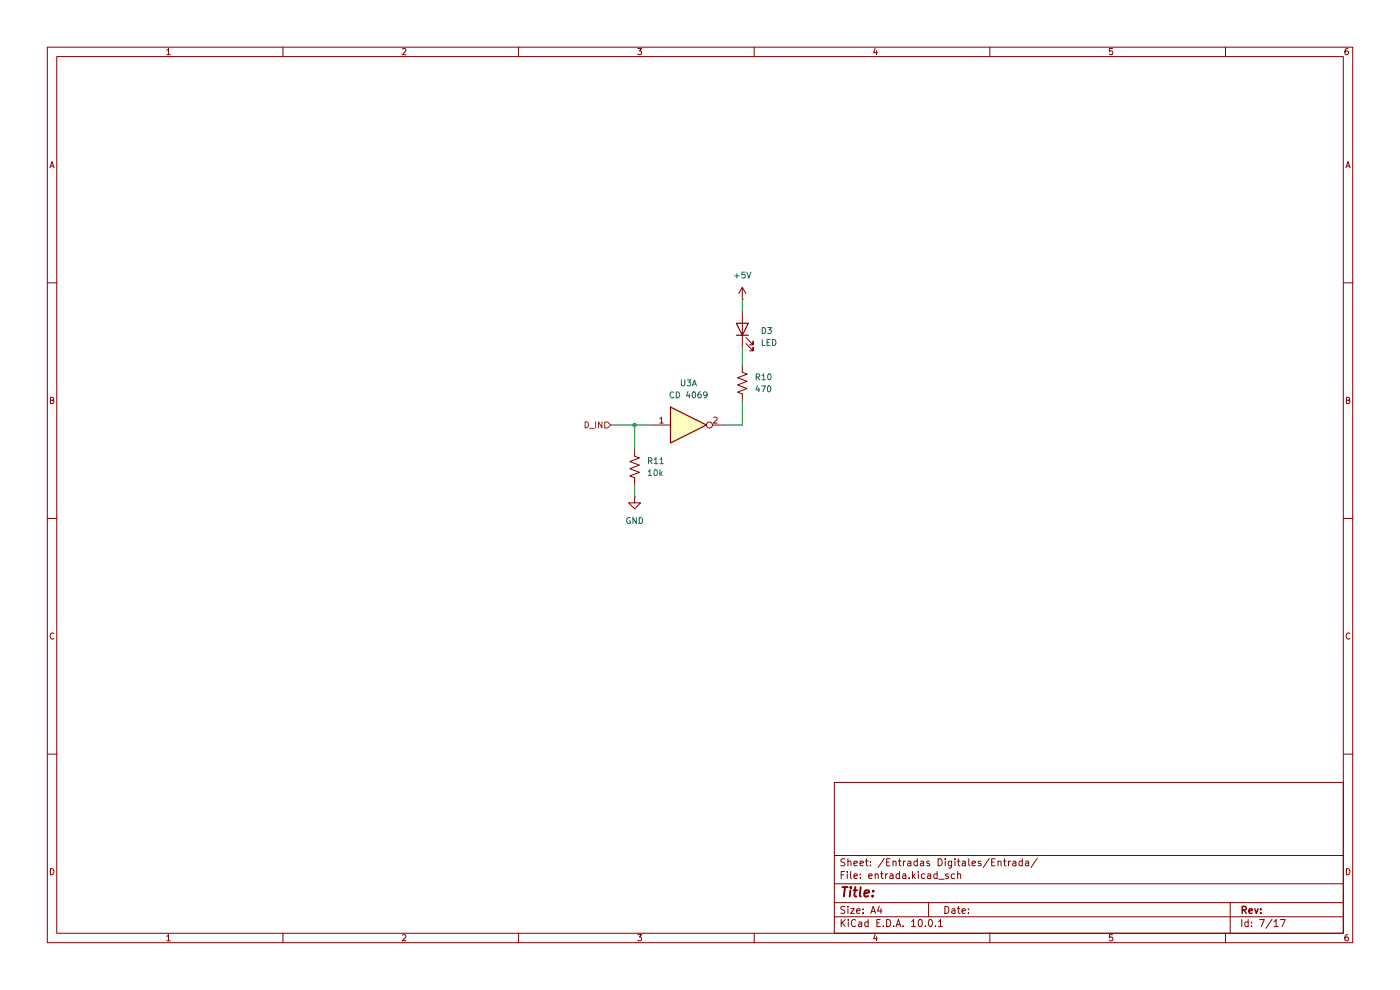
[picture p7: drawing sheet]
(kicad_sch
 (version 20260306)
 (generator "eeschema")
 (generator_version "10.0")
 (paper "A4")
 (lib_symbols
  (symbol "4xxx:4069"
   (pin_names
    (offset 1.016)) (exclude_from_sim no) (in_bom yes) (on_board yes)
   (in_pos_files yes)
   (duplicate_pin_numbers_are_jumpers no)
   (property "Reference" "U" (at 0 1.27 0) (show_name no) (do_not_autoplace no) (effects (font (size 1.27 1.27))))
   (property "Value" "4069" (at 0 -1.27 0) (show_name no) (do_not_autoplace no) (effects (font (size 1.27 1.27))))
   (property "Footprint" "" (at 0 0 0) (show_name no) (do_not_autoplace no) (hide yes) (effects (font (size 1.27 1.27))))
   (property "Datasheet" "http://www.intersil.com/content/dam/Intersil/documents/cd40/cd4069ubms.pdf" (at 0 0 0) (show_name no) (do_not_autoplace no) (hide yes) (effects (font (size 1.27 1.27))))
   (property "Description" "Hex inverter" (at 0 0 0) (show_name no) (do_not_autoplace no) (hide yes) (effects (font (size 1.27 1.27))))
   (property "ki_locked" "" (at 0 0 0) (show_name no) (do_not_autoplace no) (effects (font (size 1.27 1.27))))
   (symbol "4069_1_0"
    (polyline (pts (xy -3.81 3.81) (xy -3.81 -3.81) (xy 3.81 0) (xy -3.81 3.81)) (stroke (width 0.254) (type default)) (fill (type background)))
    (pin input line (at -7.62 0 0) (length 3.81) (name "" (effects (font (size 1.27 1.27)))) (number "1" (effects (font (size 1.27 1.27)))))
    (pin output inverted (at 7.62 0 180) (length 3.81) (name "" (effects (font (size 1.27 1.27)))) (number "2" (effects (font (size 1.27 1.27))))))
   (symbol "4069_2_0"
    (polyline (pts (xy -3.81 3.81) (xy -3.81 -3.81) (xy 3.81 0) (xy -3.81 3.81)) (stroke (width 0.254) (type default)) (fill (type background)))
    (pin input line (at -7.62 0 0) (length 3.81) (name "" (effects (font (size 1.27 1.27)))) (number "3" (effects (font (size 1.27 1.27)))))
    (pin output inverted (at 7.62 0 180) (length 3.81) (name "" (effects (font (size 1.27 1.27)))) (number "4" (effects (font (size 1.27 1.27))))))
   (symbol "4069_3_0"
    (polyline (pts (xy -3.81 3.81) (xy -3.81 -3.81) (xy 3.81 0) (xy -3.81 3.81)) (stroke (width 0.254) (type default)) (fill (type background)))
    (pin input line (at -7.62 0 0) (length 3.81) (name "" (effects (font (size 1.27 1.27)))) (number "5" (effects (font (size 1.27 1.27)))))
    (pin output inverted (at 7.62 0 180) (length 3.81) (name "" (effects (font (size 1.27 1.27)))) (number "6" (effects (font (size 1.27 1.27))))))
   (symbol "4069_4_0"
    (polyline (pts (xy -3.81 3.81) (xy -3.81 -3.81) (xy 3.81 0) (xy -3.81 3.81)) (stroke (width 0.254) (type default)) (fill (type background)))
    (pin output inverted (at 7.62 0 180) (length 3.81) (name "" (effects (font (size 1.27 1.27)))) (number "8" (effects (font (size 1.27 1.27)))))
    (pin input line (at -7.62 0 0) (length 3.81) (name "" (effects (font (size 1.27 1.27)))) (number "9" (effects (font (size 1.27 1.27))))))
   (symbol "4069_5_0"
    (polyline (pts (xy -3.81 3.81) (xy -3.81 -3.81) (xy 3.81 0) (xy -3.81 3.81)) (stroke (width 0.254) (type default)) (fill (type background)))
    (pin output inverted (at 7.62 0 180) (length 3.81) (name "" (effects (font (size 1.27 1.27)))) (number "10" (effects (font (size 1.27 1.27)))))
    (pin input line (at -7.62 0 0) (length 3.81) (name "" (effects (font (size 1.27 1.27)))) (number "11" (effects (font (size 1.27 1.27))))))
   (symbol "4069_6_0"
    (polyline (pts (xy -3.81 3.81) (xy -3.81 -3.81) (xy 3.81 0) (xy -3.81 3.81)) (stroke (width 0.254) (type default)) (fill (type background)))
    (pin output inverted (at 7.62 0 180) (length 3.81) (name "" (effects (font (size 1.27 1.27)))) (number "12" (effects (font (size 1.27 1.27)))))
    (pin input line (at -7.62 0 0) (length 3.81) (name "" (effects (font (size 1.27 1.27)))) (number "13" (effects (font (size 1.27 1.27))))))
   (symbol "4069_7_0"
    (pin power_in line (at 0 -12.7 90) (length 5.08) (name "VSS" (effects (font (size 1.27 1.27)))) (number "7" (effects (font (size 1.27 1.27)))))
    (pin power_in line (at 0 12.7 270) (length 5.08) (name "VDD" (effects (font (size 1.27 1.27)))) (number "14" (effects (font (size 1.27 1.27))))))
   (symbol "4069_7_1"
    (rectangle (start -5.08 7.62) (end 5.08 -7.62) (stroke (width 0.254) (type default)) (fill (type background))))
   (embedded_fonts no))
  (symbol "Device:LED"
   (pin_numbers (hide yes))
   (pin_names
    (offset 1.016) (hide yes)) (exclude_from_sim no) (in_bom yes) (on_board yes)
   (in_pos_files yes)
   (duplicate_pin_numbers_are_jumpers no)
   (property "Reference" "D" (at 0 2.54 0) (show_name no) (do_not_autoplace no) (effects (font (size 1.27 1.27))))
   (property "Value" "LED" (at 0 -2.54 0) (show_name no) (do_not_autoplace no) (effects (font (size 1.27 1.27))))
   (property "Footprint" "" (at 0 0 0) (show_name no) (do_not_autoplace no) (hide yes) (effects (font (size 1.27 1.27))))
   (property "Datasheet" "" (at 0 0 0) (show_name no) (do_not_autoplace no) (hide yes) (effects (font (size 1.27 1.27))))
   (property "Description" "Light emitting diode" (at 0 0 0) (show_name no) (do_not_autoplace no) (hide yes) (effects (font (size 1.27 1.27))))
   (symbol "LED_0_1"
    (polyline (pts (xy -3.048 -0.762) (xy -4.572 -2.286) (xy -3.81 -2.286) (xy -4.572 -2.286) (xy -4.572 -1.524)) (stroke (width 0) (type default)) (fill (type none)))
    (polyline (pts (xy -1.778 -0.762) (xy -3.302 -2.286) (xy -2.54 -2.286) (xy -3.302 -2.286) (xy -3.302 -1.524)) (stroke (width 0) (type default)) (fill (type none)))
    (polyline (pts (xy -1.27 0) (xy 1.27 0)) (stroke (width 0) (type default)) (fill (type none)))
    (polyline (pts (xy -1.27 -1.27) (xy -1.27 1.27)) (stroke (width 0.254) (type default)) (fill (type none)))
    (polyline (pts (xy 1.27 -1.27) (xy 1.27 1.27) (xy -1.27 0) (xy 1.27 -1.27)) (stroke (width 0.254) (type default)) (fill (type none))))
   (symbol "LED_1_1"
    (pin passive line (at -3.81 0 0) (length 2.54) (name "K" (effects (font (size 1.27 1.27)))) (number "1" (effects (font (size 1.27 1.27)))))
    (pin passive line (at 3.81 0 180) (length 2.54) (name "A" (effects (font (size 1.27 1.27)))) (number "2" (effects (font (size 1.27 1.27))))))
   (embedded_fonts no))
  (symbol "Device:R_US"
   (pin_numbers (hide yes))
   (pin_names
    (offset 0)) (exclude_from_sim no) (in_bom yes) (on_board yes)
   (in_pos_files yes)
   (duplicate_pin_numbers_are_jumpers no)
   (property "Reference" "R" (at 2.54 0 90) (show_name no) (do_not_autoplace no) (effects (font (size 1.27 1.27))))
   (property "Value" "R_US" (at -2.54 0 90) (show_name no) (do_not_autoplace no) (effects (font (size 1.27 1.27))))
   (property "Footprint" "" (at 1.016 -0.254 90) (show_name no) (do_not_autoplace no) (hide yes) (effects (font (size 1.27 1.27))))
   (property "Datasheet" "" (at 0 0 0) (show_name no) (do_not_autoplace no) (hide yes) (effects (font (size 1.27 1.27))))
   (property "Description" "Resistor, US symbol" (at 0 0 0) (show_name no) (do_not_autoplace no) (hide yes) (effects (font (size 1.27 1.27))))
   (symbol "R_US_0_1"
    (polyline (pts (xy 0 2.286) (xy 0 2.54)) (stroke (width 0) (type default)) (fill (type none)))
    (polyline (pts (xy 0 2.286) (xy 1.016 1.905) (xy 0 1.524) (xy -1.016 1.143) (xy 0 0.762)) (stroke (width 0) (type default)) (fill (type none)))
    (polyline (pts (xy 0 0.762) (xy 1.016 0.381) (xy 0 0) (xy -1.016 -0.381) (xy 0 -0.762)) (stroke (width 0) (type default)) (fill (type none)))
    (polyline (pts (xy 0 -0.762) (xy 1.016 -1.143) (xy 0 -1.524) (xy -1.016 -1.905) (xy 0 -2.286)) (stroke (width 0) (type default)) (fill (type none)))
    (polyline (pts (xy 0 -2.286) (xy 0 -2.54)) (stroke (width 0) (type default)) (fill (type none))))
   (symbol "R_US_1_1"
    (pin passive line (at 0 3.81 270) (length 1.27) (name "" (effects (font (size 1.27 1.27)))) (number "1" (effects (font (size 1.27 1.27)))))
    (pin passive line (at 0 -3.81 90) (length 1.27) (name "" (effects (font (size 1.27 1.27)))) (number "2" (effects (font (size 1.27 1.27))))))
   (embedded_fonts no))
  (symbol "power:+5V"
   (power global)
   (pin_numbers (hide yes))
   (pin_names
    (offset 0) (hide yes)) (exclude_from_sim no) (in_bom yes) (on_board yes)
   (in_pos_files yes)
   (duplicate_pin_numbers_are_jumpers no)
   (property "Reference" "#PWR" (at 0 -3.81 0) (show_name no) (do_not_autoplace no) (hide yes) (effects (font (size 1.27 1.27))))
   (property "Value" "+5V" (at 0 3.556 0) (show_name no) (do_not_autoplace no) (effects (font (size 1.27 1.27))))
   (property "Footprint" "" (at 0 0 0) (show_name no) (do_not_autoplace no) (hide yes) (effects (font (size 1.27 1.27))))
   (property "Datasheet" "" (at 0 0 0) (show_name no) (do_not_autoplace no) (hide yes) (effects (font (size 1.27 1.27))))
   (property "Description" "Power symbol creates a global label with name \"+5V\"" (at 0 0 0) (show_name no) (do_not_autoplace no) (hide yes) (effects (font (size 1.27 1.27))))
   (symbol "+5V_0_1"
    (polyline (pts (xy -0.762 1.27) (xy 0 2.54)) (stroke (width 0) (type default)) (fill (type none)))
    (polyline (pts (xy 0 2.54) (xy 0.762 1.27)) (stroke (width 0) (type default)) (fill (type none)))
    (polyline (pts (xy 0 0) (xy 0 2.54)) (stroke (width 0) (type default)) (fill (type none))))
   (symbol "+5V_1_1"
    (pin power_in line (at 0 0 90) (length 0) (name "" (effects (font (size 1.27 1.27)))) (number "1" (effects (font (size 1.27 1.27))))))
   (embedded_fonts no))
  (symbol "power:GND"
   (power global)
   (pin_numbers (hide yes))
   (pin_names
    (offset 0) (hide yes)) (exclude_from_sim no) (in_bom yes) (on_board yes)
   (in_pos_files yes)
   (duplicate_pin_numbers_are_jumpers no)
   (property "Reference" "#PWR" (at 0 -6.35 0) (show_name no) (do_not_autoplace no) (hide yes) (effects (font (size 1.27 1.27))))
   (property "Value" "GND" (at 0 -3.81 0) (show_name no) (do_not_autoplace no) (effects (font (size 1.27 1.27))))
   (property "Footprint" "" (at 0 0 0) (show_name no) (do_not_autoplace no) (hide yes) (effects (font (size 1.27 1.27))))
   (property "Datasheet" "" (at 0 0 0) (show_name no) (do_not_autoplace no) (hide yes) (effects (font (size 1.27 1.27))))
   (property "Description" "Power symbol creates a global label with name \"GND\" , ground" (at 0 0 0) (show_name no) (do_not_autoplace no) (hide yes) (effects (font (size 1.27 1.27))))
   (symbol "GND_0_1"
    (polyline (pts (xy 0 0) (xy 0 -1.27) (xy 1.27 -1.27) (xy 0 -2.54) (xy -1.27 -1.27) (xy 0 -1.27)) (stroke (width 0) (type default)) (fill (type none))))
   (symbol "GND_1_1"
    (pin power_in line (at 0 0 270) (length 0) (name "" (effects (font (size 1.27 1.27)))) (number "1" (effects (font (size 1.27 1.27))))))
   (embedded_fonts no)))
 (junction
  (at 134.62 90.17)
  (diameter 0)
  (color 0 0 0 0))
 (wire
  (pts (xy 157.48 85.09) (xy 157.48 90.17))
  (stroke (width 0) (type default)))
 (wire
  (pts (xy 157.48 73.66) (xy 157.48 77.47))
  (stroke (width 0) (type default)))
 (wire
  (pts (xy 134.62 90.17) (xy 138.43 90.17))
  (stroke (width 0) (type default)))
 (wire
  (pts (xy 129.54 90.17) (xy 134.62 90.17))
  (stroke (width 0) (type default)))
 (wire
  (pts (xy 134.62 102.87) (xy 134.62 105.41))
  (stroke (width 0) (type default)))
 (wire
  (pts (xy 157.48 90.17) (xy 153.67 90.17))
  (stroke (width 0) (type default)))
 (wire
  (pts (xy 134.62 90.17) (xy 134.62 95.25))
  (stroke (width 0) (type default)))
 (wire
  (pts (xy 157.48 63.5) (xy 157.48 66.04))
  (stroke (width 0) (type default)))
 (hierarchical_label "D_IN"
  (shape input)
  (at 129.54 90.17 180)
  (effects (font (size 1.27 1.27)) (justify right)))
 (symbol
  (lib_id "power:GND")
  (at 134.62 105.41 0)
  (unit 1)
  (body_style 1)
  (exclude_from_sim no)
  (in_bom yes)
  (on_board yes)
  (in_pos_files yes)
  (dnp no)
  (fields_autoplaced yes)
  (property "Reference" "#PWR030" (at 134.62 111.76 0) (hide yes) (show_name no) (do_not_autoplace no) (effects (font (size 1.27 1.27))))
  (property "Value" "GND" (at 134.62 110.49 0) (show_name no) (do_not_autoplace no) (effects (font (size 1.27 1.27))))
  (property "Footprint" "" (at 134.62 105.41 0) (hide yes) (show_name no) (do_not_autoplace no) (effects (font (size 1.27 1.27))))
  (property "Datasheet" "" (at 134.62 105.41 0) (hide yes) (show_name no) (do_not_autoplace no) (effects (font (size 1.27 1.27))))
  (property "Description" "Power symbol creates a global label with name \"GND\" , ground" (at 134.62 105.41 0) (hide yes) (show_name no) (do_not_autoplace no) (effects (font (size 1.27 1.27))))
  (pin "1")
  (instances (project "MiniLab" (path "" (reference "#PWR030") (unit 1)) (path "" (reference "#PWR037") (unit 1)) (path "" (reference "#PWR031") (unit 1)) (path "" (reference "#PWR033") (unit 1)) (path "" (reference "#PWR039") (unit 1)) (path "" (reference "#PWR035") (unit 1)))))
 (symbol
  (lib_id "4xxx:4069")
  (at 146.05 90.17 0)
  (unit 1)
  (body_style 1)
  (exclude_from_sim no)
  (in_bom yes)
  (on_board yes)
  (in_pos_files yes)
  (dnp no)
  (fields_autoplaced yes)
  (property "Reference" "U3" (at 146.05 81.28 0) (show_name no) (do_not_autoplace no) (effects (font (size 1.27 1.27))))
  (property "Value" "CD 4069" (at 146.05 83.82 0) (show_name no) (do_not_autoplace no) (effects (font (size 1.27 1.27))))
  (property "Footprint" "Package_DIP:DIP-14_W7.62mm" (at 146.05 90.17 0) (hide yes) (show_name no) (do_not_autoplace no) (effects (font (size 1.27 1.27))))
  (property "Datasheet" "http://www.intersil.com/content/dam/Intersil/documents/cd40/cd4069ubms.pdf" (at 146.05 90.17 0) (hide yes) (show_name no) (do_not_autoplace no) (effects (font (size 1.27 1.27))))
  (property "Description" "Hex inverter" (at 146.05 90.17 0) (hide yes) (show_name no) (do_not_autoplace no) (effects (font (size 1.27 1.27))))
  (pin "6")
  (pin "4")
  (pin "13")
  (pin "1")
  (pin "5")
  (pin "7")
  (pin "9")
  (pin "8")
  (pin "14")
  (pin "12")
  (pin "3")
  (pin "2")
  (pin "10")
  (pin "11")
  (instances (project "MiniLab" (path "" (reference "U3") (unit 1)) (path "" (reference "U3") (unit 5)) (path "" (reference "U3") (unit 2)) (path "" (reference "U3") (unit 3)) (path "" (reference "U3") (unit 6)) (path "" (reference "U3") (unit 4)))))
 (symbol
  (lib_id "Device:R_US")
  (at 134.62 99.06 0)
  (unit 1)
  (body_style 1)
  (exclude_from_sim no)
  (in_bom yes)
  (on_board yes)
  (in_pos_files yes)
  (dnp no)
  (fields_autoplaced yes)
  (property "Reference" "R11" (at 137.16 97.7899 0) (show_name no) (do_not_autoplace no) (effects (font (size 1.27 1.27)) (justify left)))
  (property "Value" "10k" (at 137.16 100.3299 0) (show_name no) (do_not_autoplace no) (effects (font (size 1.27 1.27)) (justify left)))
  (property "Footprint" "Resistor_THT:R_Axial_DIN0207_L6.3mm_D2.5mm_P10.16mm_Horizontal" (at 135.636 99.314 90) (hide yes) (show_name no) (do_not_autoplace no) (effects (font (size 1.27 1.27))))
  (property "Datasheet" "" (at 134.62 99.06 0) (hide yes) (show_name no) (do_not_autoplace no) (effects (font (size 1.27 1.27))))
  (property "Description" "Resistor, US symbol" (at 134.62 99.06 0) (hide yes) (show_name no) (do_not_autoplace no) (effects (font (size 1.27 1.27))))
  (pin "2")
  (pin "1")
  (instances (project "MiniLab" (path "" (reference "R11") (unit 1)) (path "" (reference "R18") (unit 1)) (path "" (reference "R12") (unit 1)) (path "" (reference "R14") (unit 1)) (path "" (reference "R20") (unit 1)) (path "" (reference "R16") (unit 1)))))
 (symbol
  (lib_id "Device:R_US")
  (at 157.48 81.28 0)
  (unit 1)
  (body_style 1)
  (exclude_from_sim no)
  (in_bom yes)
  (on_board yes)
  (in_pos_files yes)
  (dnp no)
  (fields_autoplaced yes)
  (property "Reference" "R10" (at 160.02 80.0099 0) (show_name no) (do_not_autoplace no) (effects (font (size 1.27 1.27)) (justify left)))
  (property "Value" "470" (at 160.02 82.5499 0) (show_name no) (do_not_autoplace no) (effects (font (size 1.27 1.27)) (justify left)))
  (property "Footprint" "Resistor_THT:R_Axial_DIN0207_L6.3mm_D2.5mm_P10.16mm_Horizontal" (at 158.496 81.534 90) (hide yes) (show_name no) (do_not_autoplace no) (effects (font (size 1.27 1.27))))
  (property "Datasheet" "" (at 157.48 81.28 0) (hide yes) (show_name no) (do_not_autoplace no) (effects (font (size 1.27 1.27))))
  (property "Description" "Resistor, US symbol" (at 157.48 81.28 0) (hide yes) (show_name no) (do_not_autoplace no) (effects (font (size 1.27 1.27))))
  (pin "2")
  (pin "1")
  (instances (project "MiniLab" (path "" (reference "R10") (unit 1)) (path "" (reference "R19") (unit 1)) (path "" (reference "R13") (unit 1)) (path "" (reference "R15") (unit 1)) (path "" (reference "R21") (unit 1)) (path "" (reference "R17") (unit 1)))))
 (symbol
  (lib_id "power:+5V")
  (at 157.48 63.5 0)
  (unit 1)
  (body_style 1)
  (exclude_from_sim no)
  (in_bom yes)
  (on_board yes)
  (in_pos_files yes)
  (dnp no)
  (fields_autoplaced yes)
  (property "Reference" "#PWR029" (at 157.48 67.31 0) (hide yes) (show_name no) (do_not_autoplace no) (effects (font (size 1.27 1.27))))
  (property "Value" "+5V" (at 157.48 58.42 0) (show_name no) (do_not_autoplace no) (effects (font (size 1.27 1.27))))
  (property "Footprint" "" (at 157.48 63.5 0) (hide yes) (show_name no) (do_not_autoplace no) (effects (font (size 1.27 1.27))))
  (property "Datasheet" "" (at 157.48 63.5 0) (hide yes) (show_name no) (do_not_autoplace no) (effects (font (size 1.27 1.27))))
  (property "Description" "Power symbol creates a global label with name \"+5V\"" (at 157.48 63.5 0) (hide yes) (show_name no) (do_not_autoplace no) (effects (font (size 1.27 1.27))))
  (pin "1")
  (instances (project "MiniLab" (path "" (reference "#PWR029") (unit 1)) (path "" (reference "#PWR038") (unit 1)) (path "" (reference "#PWR032") (unit 1)) (path "" (reference "#PWR034") (unit 1)) (path "" (reference "#PWR040") (unit 1)) (path "" (reference "#PWR036") (unit 1)))))
 (symbol
  (lib_id "Device:LED")
  (at 157.48 69.85 90)
  (unit 1)
  (body_style 1)
  (exclude_from_sim no)
  (in_bom yes)
  (on_board yes)
  (in_pos_files yes)
  (dnp no)
  (fields_autoplaced yes)
  (property "Reference" "D3" (at 161.29 70.1674 90) (show_name no) (do_not_autoplace no) (effects (font (size 1.27 1.27)) (justify right)))
  (property "Value" "LED" (at 161.29 72.7074 90) (show_name no) (do_not_autoplace no) (effects (font (size 1.27 1.27)) (justify right)))
  (property "Footprint" "LED_THT:LED_D5.0mm" (at 157.48 69.85 0) (hide yes) (show_name no) (do_not_autoplace no) (effects (font (size 1.27 1.27))))
  (property "Datasheet" "" (at 157.48 69.85 0) (hide yes) (show_name no) (do_not_autoplace no) (effects (font (size 1.27 1.27))))
  (property "Description" "Light emitting diode" (at 157.48 69.85 0) (hide yes) (show_name no) (do_not_autoplace no) (effects (font (size 1.27 1.27))))
  (pin "1")
  (pin "2")
  (instances (project "MiniLab" (path "" (reference "D3") (unit 1)) (path "" (reference "D7") (unit 1)) (path "" (reference "D4") (unit 1)) (path "" (reference "D5") (unit 1)) (path "" (reference "D8") (unit 1)) (path "" (reference "D6") (unit 1))))))
